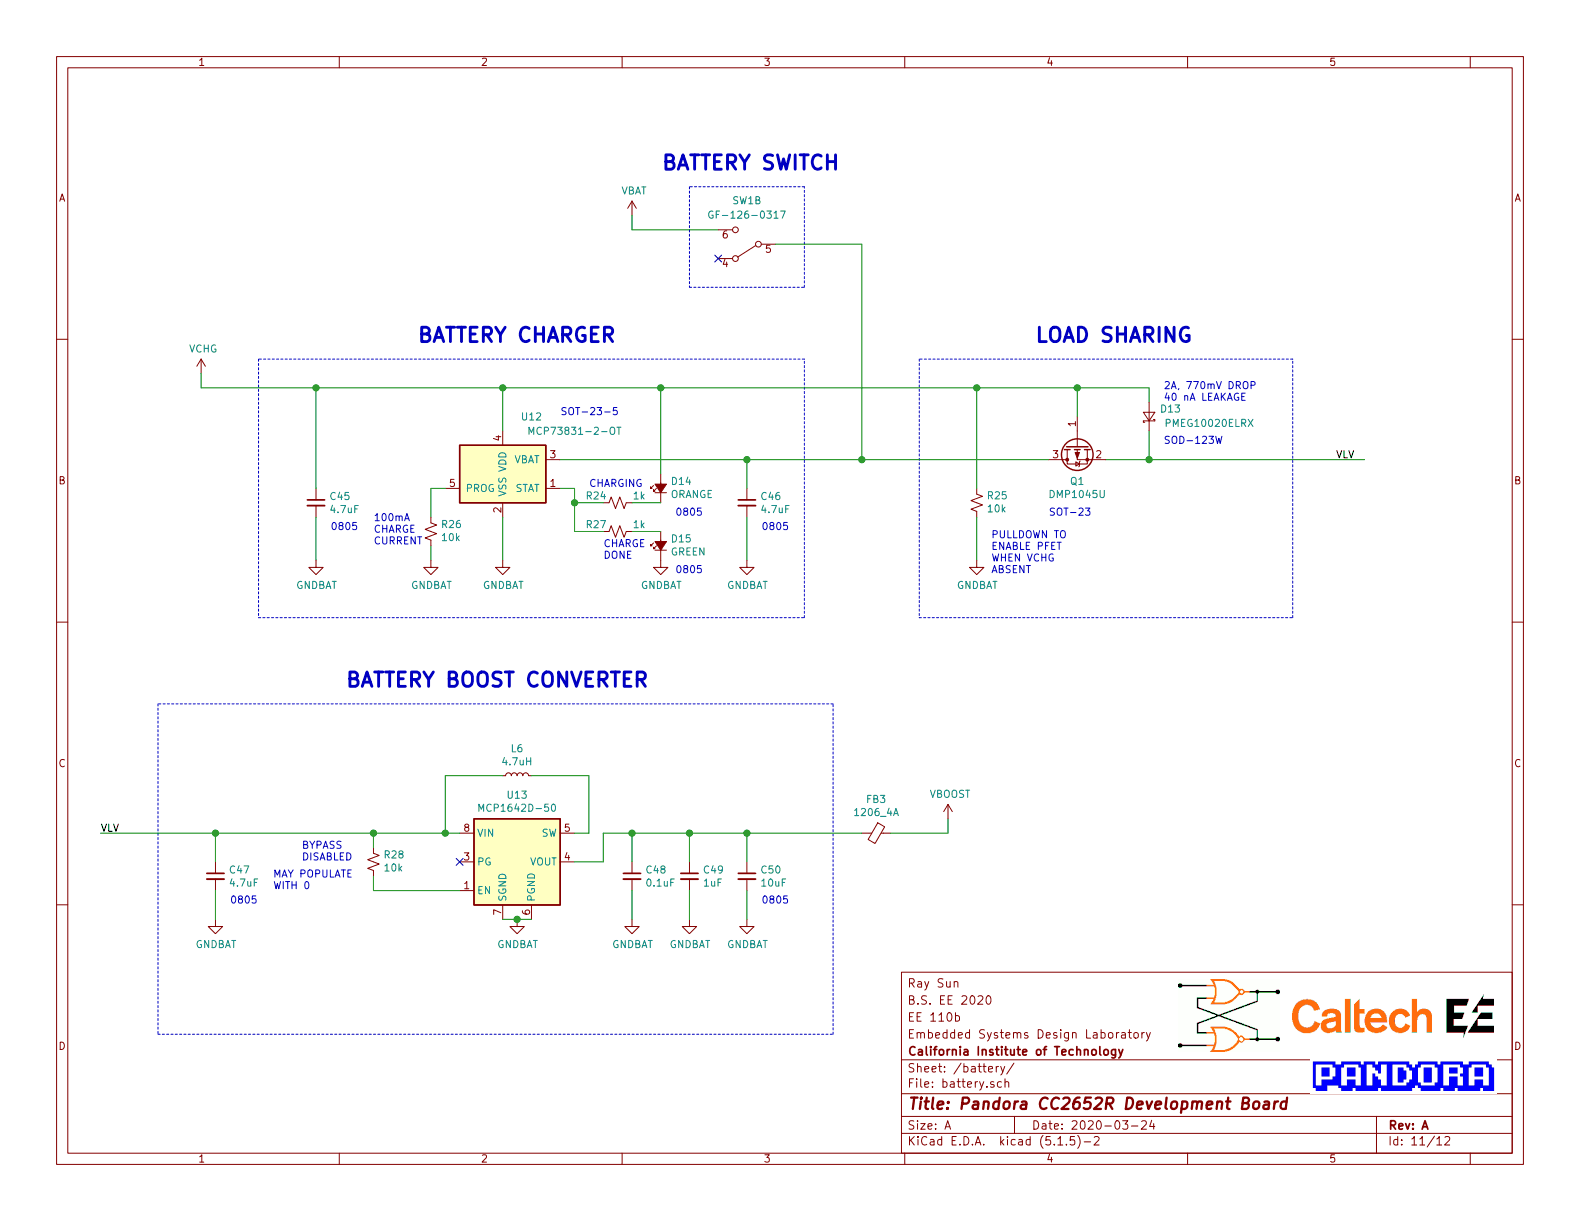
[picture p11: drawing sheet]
EESchema Schematic File Version 4
EELAYER 30 0
EELAYER END
$Descr A 11000 8500
encoding utf-8
Sheet 11 12
Title "Pandora CC2652R Development Board"
Date "2020-03-24"
Rev "A"
Comp "California Institute of Technology"
Comment1 "Embedded Systems Design Laboratory"
Comment2 "EE 110b"
Comment3 "B.S. EE 2020"
Comment4 "Ray Sun"
$EndDescr
Text Label 9300 3200 0    50   ~ 0
VLV
Wire Wire Line
	5200 3400 5200 3200
Wire Wire Line
	3500 3900 3500 3600
$Comp
L pandora:GNDBAT #PWR?
U 1 1
P 3500 3900
AR Path="/5E2BABF8/5E6EB2A6" Ref="#PWR?"  Part="1" 
AR Path="/5E6C9F4A/5E6EB2A6" Ref="#PWR0112"  Part="1" 
F 0 "#PWR0112" H 3500 3650 50  0001 C CNN
F 1 "GNDBAT" H 3505 3727 50  0000 C CNN
F 2 "" H 3500 3900 50  0001 C CNN
F 3 "" H 3500 3900 50  0001 C CNN
	1    3500 3900
	1    0    0    -1  
$EndComp
$Comp
L pandora:GNDBAT #PWR?
U 1 1
P 3000 3900
AR Path="/5E2BABF8/5E6EB2AC" Ref="#PWR?"  Part="1" 
AR Path="/5E6C9F4A/5E6EB2AC" Ref="#PWR0111"  Part="1" 
F 0 "#PWR0111" H 3000 3650 50  0001 C CNN
F 1 "GNDBAT" H 3005 3727 50  0000 C CNN
F 2 "" H 3000 3900 50  0001 C CNN
F 3 "" H 3000 3900 50  0001 C CNN
	1    3000 3900
	1    0    0    -1  
$EndComp
Text Notes 2600 3800 0    50   ~ 0
100mA\nCHARGE\nCURRENT
$Comp
L pandora:VBAT #PWR?
U 1 1
P 4400 1500
AR Path="/5E2BABF8/5E6EB2B3" Ref="#PWR?"  Part="1" 
AR Path="/5E6C9F4A/5E6EB2B3" Ref="#PWR0108"  Part="1" 
F 0 "#PWR0108" H 4400 1350 50  0001 C CNN
F 1 "VBAT" H 4415 1673 50  0000 C CNN
F 2 "" H 4400 1500 50  0001 C CNN
F 3 "" H 4400 1500 50  0001 C CNN
	1    4400 1500
	1    0    0    -1  
$EndComp
$Comp
L pandora:VCHG #PWR?
U 1 1
P 1400 2600
AR Path="/5E2BABF8/5E6EB2B9" Ref="#PWR?"  Part="1" 
AR Path="/5E6C9F4A/5E6EB2B9" Ref="#PWR0109"  Part="1" 
F 0 "#PWR0109" H 1400 2450 50  0001 C CNN
F 1 "VCHG" H 1415 2773 50  0000 C CNN
F 2 "" H 1400 2600 50  0001 C CNN
F 3 "" H 1400 2600 50  0001 C CNN
	1    1400 2600
	1    0    0    -1  
$EndComp
Wire Wire Line
	1400 2600 1400 2700
Wire Wire Line
	4600 3300 4600 2700
Wire Wire Line
	3500 2700 3500 3000
Wire Wire Line
	4400 3500 4600 3500
Wire Wire Line
	3900 3400 4000 3400
Wire Wire Line
	4000 3500 4200 3500
Wire Wire Line
	4200 3700 4000 3700
Wire Wire Line
	4000 3400 4000 3500
Wire Wire Line
	4000 3700 4000 3500
Connection ~ 4000 3500
Wire Wire Line
	4400 3700 4600 3700
$Comp
L pandora:GNDBAT #PWR?
U 1 1
P 4600 3900
AR Path="/5E2BABF8/5E6EB2CA" Ref="#PWR?"  Part="1" 
AR Path="/5E6C9F4A/5E6EB2CA" Ref="#PWR0113"  Part="1" 
F 0 "#PWR0113" H 4600 3650 50  0001 C CNN
F 1 "GNDBAT" H 4605 3727 50  0000 C CNN
F 2 "" H 4600 3900 50  0001 C CNN
F 3 "" H 4600 3900 50  0001 C CNN
	1    4600 3900
	1    0    0    -1  
$EndComp
Wire Wire Line
	3500 2700 4600 2700
Wire Wire Line
	5200 3600 5200 3900
Wire Wire Line
	3000 3900 3000 3800
Wire Wire Line
	3000 3600 3000 3400
Wire Wire Line
	3000 3400 3100 3400
$Comp
L pandora:GNDBAT #PWR?
U 1 1
P 2200 3900
AR Path="/5E2BABF8/5E6EB2D5" Ref="#PWR?"  Part="1" 
AR Path="/5E6C9F4A/5E6EB2D5" Ref="#PWR0110"  Part="1" 
F 0 "#PWR0110" H 2200 3650 50  0001 C CNN
F 1 "GNDBAT" H 2205 3727 50  0000 C CNN
F 2 "" H 2200 3900 50  0001 C CNN
F 3 "" H 2200 3900 50  0001 C CNN
	1    2200 3900
	1    0    0    -1  
$EndComp
Wire Wire Line
	2200 3900 2200 3600
Wire Wire Line
	2200 3400 2200 2700
Text Notes 4100 3400 0    50   ~ 0
CHARGING
Text Notes 4200 3900 0    50   ~ 0
CHARGE\nDONE
Text Notes 3900 2900 0    50   ~ 0
SOT-23-5
Wire Notes Line
	1800 2500 1800 4300
Wire Notes Line
	1800 4300 5600 4300
Wire Notes Line
	5600 2500 1800 2500
Text Notes 2900 2400 0    100  ~ 20
BATTERY CHARGER
Wire Wire Line
	1400 2700 2200 2700
Text Notes 4700 3600 0    50   ~ 0
0805
Text Notes 4700 4000 0    50   ~ 0
0805
Wire Wire Line
	7500 2900 7500 2700
Wire Wire Line
	7700 3200 8000 3200
Wire Wire Line
	8000 3000 8000 3200
Wire Wire Line
	8000 2800 8000 2700
Wire Wire Line
	7500 2700 6800 2700
Wire Wire Line
	8000 2700 7500 2700
Connection ~ 7500 2700
$Comp
L pandora:GNDBAT #PWR?
U 1 1
P 5200 3900
AR Path="/5E2BABF8/5E6EB2EE" Ref="#PWR?"  Part="1" 
AR Path="/5E6C9F4A/5E6EB2EE" Ref="#PWR0114"  Part="1" 
F 0 "#PWR0114" H 5200 3650 50  0001 C CNN
F 1 "GNDBAT" H 5205 3727 50  0000 C CNN
F 2 "" H 5200 3900 50  0001 C CNN
F 3 "" H 5200 3900 50  0001 C CNN
	1    5200 3900
	1    0    0    -1  
$EndComp
Wire Notes Line
	6400 2500 6400 4300
Wire Notes Line
	6400 4300 9000 4300
Wire Notes Line
	9000 4300 9000 2500
Wire Notes Line
	9000 2500 6400 2500
Wire Wire Line
	6800 3900 6800 3600
$Comp
L pandora:GNDBAT #PWR?
U 1 1
P 6800 3900
AR Path="/5E2BABF8/5E6EB2FA" Ref="#PWR?"  Part="1" 
AR Path="/5E6C9F4A/5E6EB2FA" Ref="#PWR0115"  Part="1" 
F 0 "#PWR0115" H 6800 3650 50  0001 C CNN
F 1 "GNDBAT" H 6805 3727 50  0000 C CNN
F 2 "" H 6800 3900 50  0001 C CNN
F 3 "" H 6800 3900 50  0001 C CNN
	1    6800 3900
	1    0    0    -1  
$EndComp
Wire Wire Line
	6800 3400 6800 2700
Connection ~ 4600 2700
Connection ~ 6800 2700
Wire Wire Line
	6800 2700 4600 2700
Text Notes 7200 2400 0    100  ~ 20
LOAD SHARING
$Comp
L Device:R_Small_US R?
U 1 1
P 4300 3500
AR Path="/5E2BABF8/5E6EB308" Ref="R?"  Part="1" 
AR Path="/5E6C9F4A/5E6EB308" Ref="R24"  Part="1" 
F 0 "R24" V 4250 3350 50  0000 C CNN
F 1 "1k" V 4250 3650 50  0000 C CNN
F 2 "Resistor_SMD:R_0603_1608Metric_Pad1.05x0.95mm_HandSolder" H 4300 3500 50  0001 C CNN
F 3 "~" H 4300 3500 50  0001 C CNN
F 4 "0603" H 4300 3500 50  0001 C CNN "Package"
F 5 "In House" H 4300 3500 50  0001 C CNN "Supplier"
F 6 "N/A" H 4300 3500 50  0001 C CNN "SupplierPartNo"
	1    4300 3500
	0    1    1    0   
$EndComp
$Comp
L Device:R_Small_US R?
U 1 1
P 3000 3700
AR Path="/5E2BABF8/5E6EB311" Ref="R?"  Part="1" 
AR Path="/5E6C9F4A/5E6EB311" Ref="R26"  Part="1" 
F 0 "R26" H 2932 3654 50  0000 R CNN
F 1 "10k" H 2932 3745 50  0000 R CNN
F 2 "Resistor_SMD:R_0603_1608Metric_Pad1.05x0.95mm_HandSolder" H 3000 3700 50  0001 C CNN
F 3 "~" H 3000 3700 50  0001 C CNN
F 4 "0603" H 3000 3700 50  0001 C CNN "Package"
F 5 "In House" H 3000 3700 50  0001 C CNN "Supplier"
F 6 "N/A" H 3000 3700 50  0001 C CNN "SupplierPartNo"
	1    3000 3700
	-1   0    0    1   
$EndComp
$Comp
L Battery_Management:MCP73831-2-OT U?
U 1 1
P 3500 3300
AR Path="/5E2BABF8/5E6EB31C" Ref="U?"  Part="1" 
AR Path="/5E6C9F4A/5E6EB31C" Ref="U12"  Part="1" 
F 0 "U12" H 3700 3700 50  0000 C CNN
F 1 "MCP73831-2-OT" H 4000 3600 50  0000 C CNN
F 2 "Package_TO_SOT_SMD:SOT-23-5" H 3550 3050 50  0001 L CIN
F 3 "http://ww1.microchip.com/downloads/en/DeviceDoc/20001984g.pdf" H 3350 3250 50  0001 C CNN
F 4 "SOT-23-5" H 3500 3300 50  0001 C CNN "Package"
F 5 "MCP73831-2ACI-OT" H 3500 3300 50  0001 C CNN "PartNo"
F 6 "Battery charger" H 3500 3300 50  0001 C CNN "Comment"
F 7 "Microchip" H 3500 3300 50  0001 C CNN "Supplier"
F 8 "MCP73831-2ACI-OT" H 3500 3300 50  0001 C CNN "SupplierPartNo"
	1    3500 3300
	1    0    0    -1  
$EndComp
$Comp
L Device:LED_Small_ALT D?
U 1 1
P 4600 3400
AR Path="/5E341789/5E6EB325" Ref="D?"  Part="1" 
AR Path="/5E2BABF8/5E6EB325" Ref="D?"  Part="1" 
AR Path="/5E6C9F4A/5E6EB325" Ref="D14"  Part="1" 
F 0 "D14" V 4646 3332 50  0000 R CNN
F 1 "ORANGE" V 4555 3332 50  0000 R CNN
F 2 "LED_SMD:LED_0805_2012Metric_Pad1.15x1.40mm_HandSolder" V 4600 3400 50  0001 C CNN
F 3 "~" V 4600 3400 50  0001 C CNN
F 4 "0805" H 4600 3400 50  0001 C CNN "Package"
F 5 "In House" H 4600 3400 50  0001 C CNN "Supplier"
F 6 "N/A" H 4600 3400 50  0001 C CNN "SupplierPartNo"
	1    4600 3400
	0    -1   -1   0   
$EndComp
$Comp
L Device:LED_Small_ALT D?
U 1 1
P 4600 3800
AR Path="/5E341789/5E6EB32E" Ref="D?"  Part="1" 
AR Path="/5E2BABF8/5E6EB32E" Ref="D?"  Part="1" 
AR Path="/5E6C9F4A/5E6EB32E" Ref="D15"  Part="1" 
F 0 "D15" V 4646 3732 50  0000 R CNN
F 1 "GREEN" V 4555 3732 50  0000 R CNN
F 2 "LED_SMD:LED_0805_2012Metric_Pad1.15x1.40mm_HandSolder" V 4600 3800 50  0001 C CNN
F 3 "~" V 4600 3800 50  0001 C CNN
F 4 "0805" H 4600 3800 50  0001 C CNN "Package"
F 5 "In House" H 4600 3800 50  0001 C CNN "Supplier"
F 6 "N/A" H 4600 3800 50  0001 C CNN "SupplierPartNo"
	1    4600 3800
	0    -1   -1   0   
$EndComp
$Comp
L Device:R_Small_US R?
U 1 1
P 4300 3700
AR Path="/5E2BABF8/5E6EB337" Ref="R?"  Part="1" 
AR Path="/5E6C9F4A/5E6EB337" Ref="R27"  Part="1" 
F 0 "R27" V 4250 3550 50  0000 C CNN
F 1 "1k" V 4250 3850 50  0000 C CNN
F 2 "Resistor_SMD:R_0603_1608Metric_Pad1.05x0.95mm_HandSolder" H 4300 3700 50  0001 C CNN
F 3 "~" H 4300 3700 50  0001 C CNN
F 4 "0603" H 4300 3700 50  0001 C CNN "Package"
F 5 "In House" H 4300 3700 50  0001 C CNN "Supplier"
F 6 "N/A" H 4300 3700 50  0001 C CNN "SupplierPartNo"
	1    4300 3700
	0    1    1    0   
$EndComp
$Comp
L Device:D_Schottky_Small D?
U 1 1
P 8000 2900
AR Path="/5E2BABF8/5E6EB341" Ref="D?"  Part="1" 
AR Path="/5E6C9F4A/5E6EB341" Ref="D13"  Part="1" 
F 0 "D13" V 8050 2750 50  0000 C CNN
F 1 " PMEG10020ELRX" V 7950 2500 50  0000 C CNN
F 2 "pandora:D_SOD-123W" V 8000 2900 50  0001 C CNN
F 3 "https://assets.nexperia.com/documents/data-sheet/PMEG10020ELR.pdf" V 8000 2900 50  0001 C CNN
F 4 "SOD-123W" H 8000 2900 50  0001 C CNN "Package"
F 5 "PMEG10020ELRX" H 8000 2900 50  0001 C CNN "PartNo"
F 6 "Digi-Key" H 8000 2900 50  0001 C CNN "Supplier"
F 7 "1727-2396-1-ND" H 8000 2900 50  0001 C CNN "SupplierPartNo"
	1    8000 2900
	0    -1   -1   0   
$EndComp
$Comp
L Transistor_FET:BSS83P Q?
U 1 1
P 7500 3100
AR Path="/5E2BABF8/5E6EB34C" Ref="Q?"  Part="1" 
AR Path="/5E6C9F4A/5E6EB34C" Ref="Q1"  Part="1" 
F 0 "Q1" V 7749 3100 50  0000 C CNN
F 1 "DMP1045U" V 7840 3100 50  0000 C CNN
F 2 "Package_TO_SOT_SMD:SOT-23" H 7700 3025 50  0001 L CIN
F 3 "https://www.diodes.com/assets/Datasheets/DMP1045U.pdf" H 7500 3100 50  0001 L CNN
F 4 "Load sharing P-MOSFET" H 7500 3100 50  0001 C CNN "Comment"
F 5 "SOT-23" H 7500 3100 50  0001 C CNN "Package"
F 6 "DMP1045U-7" H 7500 3100 50  0001 C CNN "PartNo"
F 7 "Digi-Key" H 7500 3100 50  0001 C CNN "Supplier"
F 8 "DMP1045U-7DICT-ND" H 7500 3100 50  0001 C CNN "SupplierPartNo"
	1    7500 3100
	0    -1   1    0   
$EndComp
$Comp
L Device:R_Small_US R?
U 1 1
P 6800 3500
AR Path="/5E2BABF8/5E6EB355" Ref="R?"  Part="1" 
AR Path="/5E6C9F4A/5E6EB355" Ref="R25"  Part="1" 
F 0 "R25" H 6732 3454 50  0000 R CNN
F 1 "10k" H 6732 3545 50  0000 R CNN
F 2 "Resistor_SMD:R_0603_1608Metric_Pad1.05x0.95mm_HandSolder" H 6800 3500 50  0001 C CNN
F 3 "~" H 6800 3500 50  0001 C CNN
F 4 "0603" H 6800 3500 50  0001 C CNN "Package"
F 5 "In House" H 6800 3500 50  0001 C CNN "Supplier"
F 6 "N/A" H 6800 3500 50  0001 C CNN "SupplierPartNo"
	1    6800 3500
	-1   0    0    1   
$EndComp
Text Notes 6900 4000 0    50   ~ 0
PULLDOWN TO\nENABLE PFET\nWHEN VCHG\nABSENT
Text Notes 8100 2800 0    50   ~ 0
2A, 770mV DROP\n40 nA LEAKAGE
$Comp
L Device:C_Small C?
U 1 1
P 2200 3500
AR Path="/5E2BAD17/5E6EB361" Ref="C?"  Part="1" 
AR Path="/5E2B9A47/5E6EB361" Ref="C?"  Part="1" 
AR Path="/5E2BABF8/5E6EB361" Ref="C?"  Part="1" 
AR Path="/5E6C9F4A/5E6EB361" Ref="C45"  Part="1" 
F 0 "C45" H 2292 3546 50  0000 L CNN
F 1 "4.7uF" H 2292 3455 50  0000 L CNN
F 2 "Capacitor_SMD:C_0805_2012Metric_Pad1.15x1.40mm_HandSolder" H 2200 3500 50  0001 C CNN
F 3 "~" H 2200 3500 50  0001 C CNN
F 4 "0805" H 2200 3500 50  0001 C CNN "Package"
F 5 "In House" H 2200 3500 50  0001 C CNN "Supplier"
F 6 "N/A" H 2200 3500 50  0001 C CNN "SupplierPartNo"
	1    2200 3500
	1    0    0    -1  
$EndComp
Text Notes 2300 3700 0    50   ~ 0
0805
$Comp
L Device:C_Small C?
U 1 1
P 5200 3500
AR Path="/5E2BAD17/5E6EB36B" Ref="C?"  Part="1" 
AR Path="/5E2B9A47/5E6EB36B" Ref="C?"  Part="1" 
AR Path="/5E2BABF8/5E6EB36B" Ref="C?"  Part="1" 
AR Path="/5E6C9F4A/5E6EB36B" Ref="C46"  Part="1" 
F 0 "C46" H 5292 3546 50  0000 L CNN
F 1 "4.7uF" H 5292 3455 50  0000 L CNN
F 2 "Capacitor_SMD:C_0805_2012Metric_Pad1.15x1.40mm_HandSolder" H 5200 3500 50  0001 C CNN
F 3 "~" H 5200 3500 50  0001 C CNN
F 4 "0805" H 5200 3500 50  0001 C CNN "Package"
F 5 "In House" H 5200 3500 50  0001 C CNN "Supplier"
F 6 "N/A" H 5200 3500 50  0001 C CNN "SupplierPartNo"
	1    5200 3500
	1    0    0    -1  
$EndComp
Text Notes 5300 3700 0    50   ~ 0
0805
Connection ~ 8000 3200
Wire Wire Line
	8000 3200 9500 3200
Connection ~ 5200 3200
Wire Wire Line
	5200 3200 3900 3200
Wire Notes Line
	5600 4300 5600 2500
Connection ~ 3500 2700
Connection ~ 2200 2700
Wire Wire Line
	2200 2700 3500 2700
Wire Wire Line
	4400 1500 4400 1600
Wire Wire Line
	4400 1600 5000 1600
NoConn ~ 5000 1800
Wire Notes Line
	4800 1300 4800 2000
Wire Notes Line
	4800 2000 5600 2000
Wire Notes Line
	5600 2000 5600 1300
Wire Notes Line
	5600 1300 4800 1300
Text Notes 4600 1200 0    100  ~ 20
BATTERY SWITCH
Wire Wire Line
	5400 1700 6000 1700
Wire Wire Line
	6000 3200 5200 3200
Wire Wire Line
	7300 3200 6000 3200
Connection ~ 6000 3200
Wire Wire Line
	6000 1700 6000 3200
$Comp
L Device:C_Small C?
U 1 1
P 5200 6100
AR Path="/5E2BAD17/5E737127" Ref="C?"  Part="1" 
AR Path="/5E2B9A47/5E737127" Ref="C?"  Part="1" 
AR Path="/5E2BABF8/5E737127" Ref="C?"  Part="1" 
AR Path="/5E6C9F4A/5E737127" Ref="C50"  Part="1" 
F 0 "C50" H 5292 6146 50  0000 L CNN
F 1 "10uF" H 5292 6055 50  0000 L CNN
F 2 "Capacitor_SMD:C_0805_2012Metric_Pad1.15x1.40mm_HandSolder" H 5200 6100 50  0001 C CNN
F 3 "~" H 5200 6100 50  0001 C CNN
F 4 "0805" H 5200 6100 50  0001 C CNN "Package"
F 5 "In House" H 5200 6100 50  0001 C CNN "Supplier"
F 6 "N/A" H 5200 6100 50  0001 C CNN "SupplierPartNo"
	1    5200 6100
	1    0    0    -1  
$EndComp
Text Notes 5300 6300 0    50   ~ 0
0805
Wire Wire Line
	4400 6400 4400 6200
$Comp
L pandora:GNDBAT #PWR0119
U 1 1
P 4400 6400
F 0 "#PWR0119" H 4400 6150 50  0001 C CNN
F 1 "GNDBAT" H 4405 6227 50  0000 C CNN
F 2 "" H 4400 6400 50  0001 C CNN
F 3 "" H 4400 6400 50  0001 C CNN
	1    4400 6400
	1    0    0    -1  
$EndComp
Wire Wire Line
	4400 5800 4800 5800
Connection ~ 4400 5800
Wire Wire Line
	4400 6000 4400 5800
$Comp
L Device:C_Small C?
U 1 1
P 4400 6100
AR Path="/5E2BAD17/5E73713C" Ref="C?"  Part="1" 
AR Path="/5E2B9A47/5E73713C" Ref="C?"  Part="1" 
AR Path="/5E2BABF8/5E73713C" Ref="C?"  Part="1" 
AR Path="/5E6C9F4A/5E73713C" Ref="C48"  Part="1" 
F 0 "C48" H 4492 6146 50  0000 L CNN
F 1 "0.1uF" H 4492 6055 50  0000 L CNN
F 2 "Capacitor_SMD:C_0603_1608Metric_Pad1.05x0.95mm_HandSolder" H 4400 6100 50  0001 C CNN
F 3 "~" H 4400 6100 50  0001 C CNN
F 4 "0603" H 4400 6100 50  0001 C CNN "Package"
F 5 "In House" H 4400 6100 50  0001 C CNN "Supplier"
F 6 "N/A" H 4400 6100 50  0001 C CNN "SupplierPartNo"
	1    4400 6100
	1    0    0    -1  
$EndComp
Wire Wire Line
	4800 5800 5200 5800
Connection ~ 4800 5800
Wire Wire Line
	4800 6000 4800 5800
Wire Wire Line
	4800 6400 4800 6200
$Comp
L pandora:GNDBAT #PWR0120
U 1 1
P 4800 6400
F 0 "#PWR0120" H 4800 6150 50  0001 C CNN
F 1 "GNDBAT" H 4805 6227 50  0000 C CNN
F 2 "" H 4800 6400 50  0001 C CNN
F 3 "" H 4800 6400 50  0001 C CNN
	1    4800 6400
	1    0    0    -1  
$EndComp
$Comp
L Device:C_Small C?
U 1 1
P 4800 6100
AR Path="/5E2BAD17/5E73714F" Ref="C?"  Part="1" 
AR Path="/5E2B9A47/5E73714F" Ref="C?"  Part="1" 
AR Path="/5E2BABF8/5E73714F" Ref="C?"  Part="1" 
AR Path="/5E6C9F4A/5E73714F" Ref="C49"  Part="1" 
F 0 "C49" H 4892 6146 50  0000 L CNN
F 1 "1uF" H 4892 6055 50  0000 L CNN
F 2 "Capacitor_SMD:C_0603_1608Metric_Pad1.05x0.95mm_HandSolder" H 4800 6100 50  0001 C CNN
F 3 "~" H 4800 6100 50  0001 C CNN
F 4 "0603" H 4800 6100 50  0001 C CNN "Package"
F 5 "In House" H 4800 6100 50  0001 C CNN "Supplier"
F 6 "N/A" H 4800 6100 50  0001 C CNN "SupplierPartNo"
	1    4800 6100
	1    0    0    -1  
$EndComp
Connection ~ 3100 5800
Connection ~ 2600 5800
Wire Wire Line
	2600 5800 3100 5800
Connection ~ 5200 5800
Wire Wire Line
	5200 6000 5200 5800
Wire Wire Line
	5200 6200 5200 6400
$Comp
L pandora:GNDBAT #PWR0121
U 1 1
P 5200 6400
F 0 "#PWR0121" H 5200 6150 50  0001 C CNN
F 1 "GNDBAT" H 5205 6227 50  0000 C CNN
F 2 "" H 5200 6400 50  0001 C CNN
F 3 "" H 5200 6400 50  0001 C CNN
	1    5200 6400
	1    0    0    -1  
$EndComp
Text Notes 1900 6200 0    50   ~ 0
MAY POPULATE\nWITH 0
Text Notes 2100 6000 0    50   ~ 0
BYPASS\nDISABLED
Wire Wire Line
	2600 6200 3200 6200
$Comp
L Device:R_Small_US R28
U 1 1
P 2600 6000
F 0 "R28" H 2532 5954 50  0000 R CNN
F 1 "10k" H 2532 6045 50  0000 R CNN
F 2 "Resistor_SMD:R_0603_1608Metric_Pad1.05x0.95mm_HandSolder" H 2600 6000 50  0001 C CNN
F 3 "~" H 2600 6000 50  0001 C CNN
F 4 "0603" H 2600 6000 50  0001 C CNN "Package"
F 5 "In House" H 2600 6000 50  0001 C CNN "Supplier"
F 6 "N/A" H 2600 6000 50  0001 C CNN "SupplierPartNo"
	1    2600 6000
	-1   0    0    1   
$EndComp
Wire Wire Line
	2600 6200 2600 6100
Wire Wire Line
	2600 5900 2600 5800
Wire Wire Line
	1500 5800 2600 5800
Wire Notes Line
	1100 7200 5800 7200
Connection ~ 1500 5800
NoConn ~ 3200 6000
$Comp
L pandora:MCP1642D-50 U13
U 1 1
P 3600 5900
F 0 "U13" H 3600 6267 50  0000 C CNN
F 1 "MCP1642D-50" H 3600 6176 50  0000 C CNN
F 2 "pandora:MSOP-8_3x3mm_P0.65mm" H 3750 5450 50  0001 L CIN
F 3 "http://ww1.microchip.com/downloads/en/DeviceDoc/20005253A.pdf" H 3350 6350 50  0001 C CNN
F 4 "Auxiliary battery boost converter" H 3600 5900 50  0001 C CNN "Comment"
F 5 "MSOP-8" H 3600 5900 50  0001 C CNN "Package"
F 6 "MCP1642D-50I/MS" H 3600 5900 50  0001 C CNN "PartNo"
F 7 "Microchip" H 3600 5900 50  0001 C CNN "Supplier"
F 8 "MCP1642D-50I/MS" H 3600 5900 50  0001 C CNN "SupplierPartNo"
	1    3600 5900
	1    0    0    -1  
$EndComp
Wire Wire Line
	3600 6400 3700 6400
Connection ~ 3600 6400
Wire Wire Line
	3500 6400 3600 6400
$Comp
L pandora:GNDBAT #PWR0118
U 1 1
P 3600 6400
F 0 "#PWR0118" H 3600 6150 50  0001 C CNN
F 1 "GNDBAT" H 3605 6227 50  0000 C CNN
F 2 "" H 3600 6400 50  0001 C CNN
F 3 "" H 3600 6400 50  0001 C CNN
	1    3600 6400
	1    0    0    -1  
$EndComp
Wire Wire Line
	700  5800 1500 5800
Wire Wire Line
	4200 5800 4400 5800
Wire Wire Line
	4200 6000 4200 5800
Wire Wire Line
	4000 6000 4200 6000
Wire Wire Line
	3100 5400 3500 5400
Wire Wire Line
	3100 5800 3100 5400
Wire Wire Line
	3200 5800 3100 5800
Wire Wire Line
	4100 5800 4100 5400
Wire Wire Line
	4000 5800 4100 5800
Wire Wire Line
	3700 5400 4100 5400
$Comp
L Device:L_Small L?
U 1 1
P 3600 5400
AR Path="/5E2B9A47/5E737196" Ref="L?"  Part="1" 
AR Path="/5E2BABF8/5E737196" Ref="L?"  Part="1" 
AR Path="/5E6C9F4A/5E737196" Ref="L6"  Part="1" 
F 0 "L6" V 3785 5400 50  0000 C CNN
F 1 "4.7uH" V 3694 5400 50  0000 C CNN
F 2 "Inductor_SMD:L_Wuerth_MAPI-4020" H 3600 5400 50  0001 C CNN
F 3 "https://www.we-online.com/catalog/datasheet/74438356047.pdf" H 3600 5400 50  0001 C CNN
F 4 "Wuerth_MAPI-4020" H 3600 5400 50  0001 C CNN "Package"
F 5 "Power inductor for boost converter" H 3600 5400 50  0001 C CNN "Comment"
F 6 "74438356047" H 3600 5400 50  0001 C CNN "PartNo"
F 7 "Digi-Key" H 3600 5400 50  0001 C CNN "Supplier"
F 8 "732-8234-1-ND" H 3600 5400 50  0001 C CNN "SupplierPartNo"
	1    3600 5400
	0    -1   -1   0   
$EndComp
$Comp
L Device:C_Small C?
U 1 1
P 1500 6100
AR Path="/5E2BAD17/5E73719F" Ref="C?"  Part="1" 
AR Path="/5E2B9A47/5E73719F" Ref="C?"  Part="1" 
AR Path="/5E2BABF8/5E73719F" Ref="C?"  Part="1" 
AR Path="/5E6C9F4A/5E73719F" Ref="C47"  Part="1" 
F 0 "C47" H 1592 6146 50  0000 L CNN
F 1 "4.7uF" H 1592 6055 50  0000 L CNN
F 2 "Capacitor_SMD:C_0805_2012Metric_Pad1.15x1.40mm_HandSolder" H 1500 6100 50  0001 C CNN
F 3 "~" H 1500 6100 50  0001 C CNN
F 4 "0805" H 1500 6100 50  0001 C CNN "Package"
F 5 "In House" H 1500 6100 50  0001 C CNN "Supplier"
F 6 "N/A" H 1500 6100 50  0001 C CNN "SupplierPartNo"
	1    1500 6100
	1    0    0    -1  
$EndComp
$Comp
L Device:Ferrite_Bead_Small FB3
U 1 1
P 6100 5800
F 0 "FB3" V 5863 5800 50  0000 C CNN
F 1 "1206_4A" V 5954 5800 50  0000 C CNN
F 2 "Inductor_SMD:L_1206_3216Metric_Pad1.42x1.75mm_HandSolder" V 6030 5800 50  0001 C CNN
F 3 "https://ds.yuden.co.jp/TYCOMPAS/ut/detail?pn=BKP2125HS600-T%20%20&u=M" H 6100 5800 50  0001 C CNN
F 4 "1206" H 6100 5800 50  0001 C CNN "Package"
F 5 "Digi-Key" H 6100 5800 50  0001 C CNN "Supplier"
F 6 "FBMJ3216HS800-T" H 6100 5800 50  0001 C CNN "PartNo"
F 7 "587-1772-1-ND" H 6100 5800 50  0001 C CNN "SupplierPartNo"
	1    6100 5800
	0    1    1    0   
$EndComp
Text Label 700  5800 0    50   ~ 0
VLV
Wire Wire Line
	1500 5800 1500 6000
Wire Wire Line
	1500 6200 1500 6400
$Comp
L pandora:GNDBAT #PWR0117
U 1 1
P 1500 6400
F 0 "#PWR0117" H 1500 6150 50  0001 C CNN
F 1 "GNDBAT" H 1505 6227 50  0000 C CNN
F 2 "" H 1500 6400 50  0001 C CNN
F 3 "" H 1500 6400 50  0001 C CNN
	1    1500 6400
	1    0    0    -1  
$EndComp
Text Notes 1600 6300 0    50   ~ 0
0805
Wire Notes Line
	5800 4900 1100 4900
Wire Notes Line
	5800 7200 5800 4900
Wire Notes Line
	1100 4900 1100 7200
Wire Wire Line
	6600 5800 6200 5800
Text Notes 2400 4800 0    100  ~ 20
BATTERY BOOST CONVERTER
Wire Wire Line
	5200 5800 6000 5800
$Comp
L pandora:VBOOST #PWR0116
U 1 1
P 6600 5700
F 0 "#PWR0116" H 6600 5550 50  0001 C CNN
F 1 "VBOOST" H 6615 5873 50  0000 C CNN
F 2 "" H 6600 5700 50  0001 C CNN
F 3 "" H 6600 5700 50  0001 C CNN
	1    6600 5700
	1    0    0    -1  
$EndComp
Wire Wire Line
	6600 5700 6600 5800
$Comp
L Switch:SW_DPDT_x2 SW?
U 2 1
P 5200 1700
AR Path="/5E2BABF8/5E5A1B53" Ref="SW?"  Part="1" 
AR Path="/5E6C9F4A/5E5A1B53" Ref="SW1"  Part="2" 
F 0 "SW1" H 5200 1400 50  0000 C CNN
F 1 "GF-126-0317" H 5200 1500 50  0000 C CNN
F 2 "pandora:GF-126-0317" H 5200 1700 50  0001 C CNN
F 3 "https://media.digikey.com/pdf/Data%20Sheets/CW%20Industries%20PDFs/GF-126-0317.pdf" H 5200 1700 50  0001 C CNN
F 4 "Power switch" H 5200 1700 50  0001 C CNN "Comment"
F 5 "GF-126-037" H 5200 1700 50  0001 C CNN "Package"
F 6 "GF-126-037" H 5200 1700 50  0001 C CNN "PartNo"
F 7 "Digi-Key" H 5200 1700 50  0001 C CNN "Supplier"
F 8 "CWI351-ND" H 5200 1700 50  0001 C CNN "SupplierPartNo"
	2    5200 1700
	-1   0    0    1   
$EndComp
Text Notes 8100 3100 0    50   ~ 0
SOD-123W
Text Notes 7300 3600 0    50   ~ 0
SOT-23
$EndSCHEMATC
